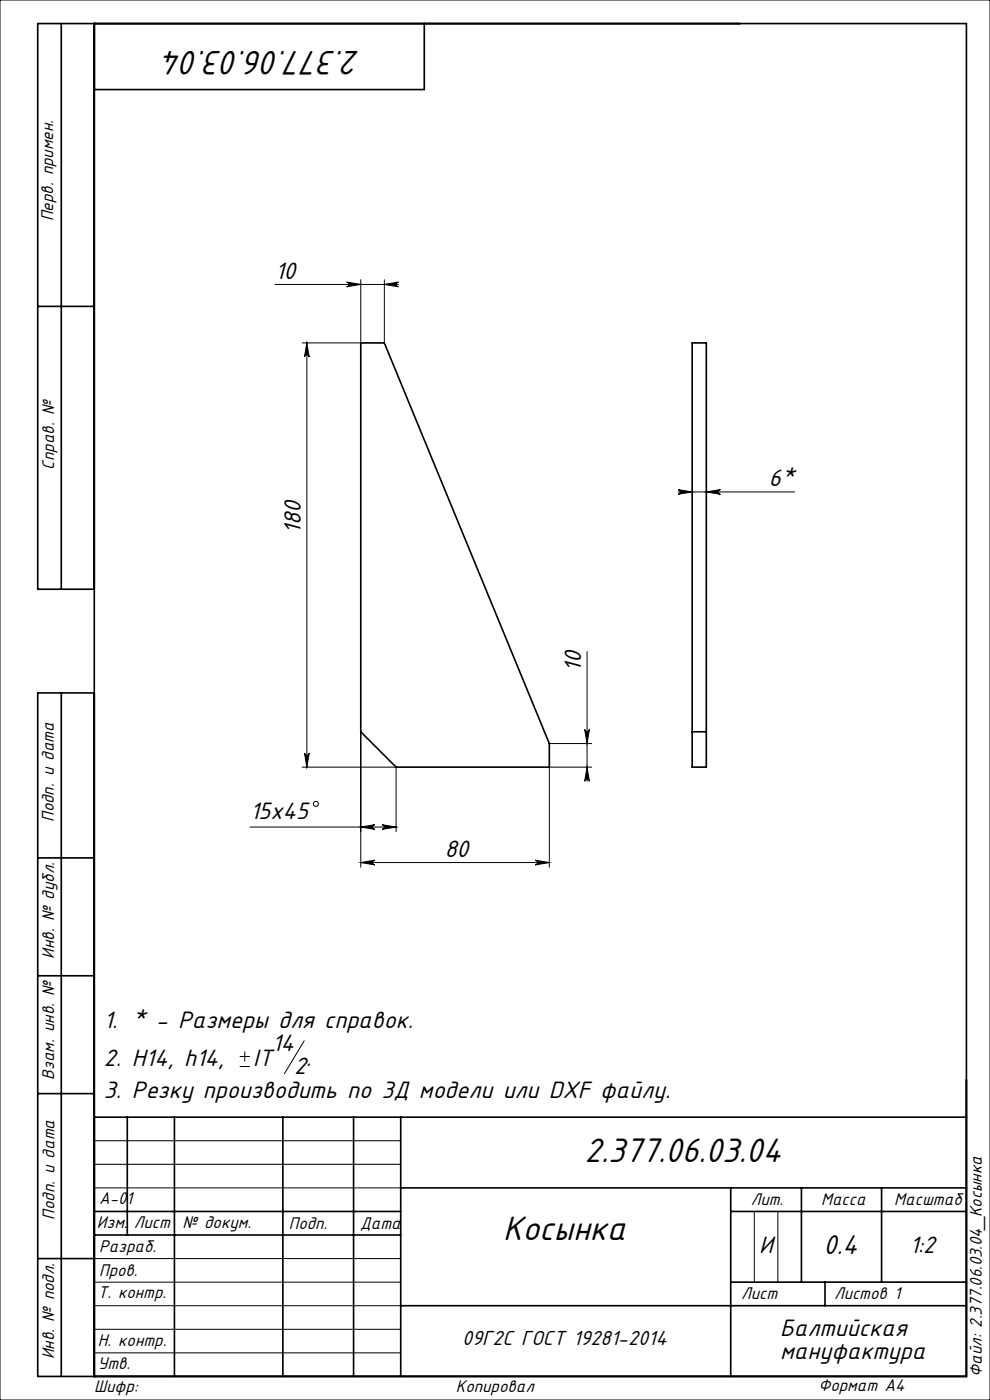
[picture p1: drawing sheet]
<svg xmlns="http://www.w3.org/2000/svg" width="210mm" height="297mm" viewBox="0 0 210 297" stroke-linecap="round" stroke-linejoin="round" font-family="sans-serif">
<g fill="none" stroke="#000" stroke-width=".21">
<path d="M0 0h210v297h-210zM73.5 59.8l3 .5-3 .5a.5 .5 0 0 0 .5-.5 .5 .5 0 0 0-.5-.5zM76.5 59.3v13.4h-12.4M81.5 59.3v13.4M58.3 60.3h26.2M65.1 72.7v90M65.1 72.7l.5 3a.5 .5 0 0 0-.5-.4 .5 .5 0 0 0-.5 .4zM81.5 60.3l3-.5a.5 .5 0 0 0-.5 .5 .5 .5 0 0 0 .5 .5zM143.8 103.9l3 .5-3 .5a.5 .5 0 0 0 .5-.5 .5 .5 0 0 0-.5-.5zM143.8 104.4h24.7M149.8 104.4l3-.5a.5 .5 0 0 0-.5 .5 .5 .5 0 0 0 .5 .5zM124.5 138.2v27.5"/>
<path d="M64.6 159.7a.5 .5 0 0 0 .5 .5 .5 .5 0 0 0 .5-.5l-.5 3zM76.5 155.2v28.8M116.5 157.7h9M124 154.7a.5 .5 0 0 0 .5 .5 .5 .5 0 0 0 .5-.5l-.5 3zM53 175.5h31M64.1 162.7h19.9v13.8M76.5 175.5l3-.5a.5 .5 0 0 0-.5 .5 .5 .5 0 0 0 .5 .5zM81 175l3 .5-3 .5a.5 .5 0 0 0 .5-.5 .5 .5 0 0 0-.5-.5zM124.5 162.7l.5 3a.5 .5 0 0 0-.5-.4 .5 .5 0 0 0-.5 .4zM125.5 162.7h-9v21.3M76.5 183l3-.5a.5 .5 0 0 0-.5 .5 .5 .5 0 0 0 .5 .5zM76.5 183h40"/>
<path d="M113.5 182.5l3 .5-3 .5a.5 .5 0 0 0 .5-.5 .5 .5 0 0 0-.5-.5zM50.9 226.3h2.1M50.9 224.1h2.1M51.9 223.1v2.1M64.5 220.8l-4.2 7M20 242h65M20 247h65M20 252h65M160 257v15M165 257v15M20 277h65M20 272h65"/>
<path d="M20 267h65M20 287h65M20 282h65"/>
<circle cx="67" cy="170.5" r=".53"/>
</g>
<g fill="none" stroke="#000" stroke-width=".35">
<path d="M13 5v120M20 5v287M90 5v14h-70M8 65h12M76.5 72.7h5l35 85v5h-32.5l-7.5-7.5zM146.8 72.7h3v90h-3zM20 125h-12v-120h197v287h-197v-145h12M13 147v145M146.8 155.2h3M8 182h12M8 207h12M8 232h12"/>
<path d="M20 237h185M27 237v25M37 237v55M60 237v55M75 237v55M85 237v55M20 257h65M85 252h120M155 252v40M155 257h50M170 252v20M187 252v20"/>
<path d="M8 267h12M20 262h65M85 277h120M155 272h50M175 272v5"/>
</g>
<g fill="#000">
<path d="M81.5 60.3l3-.5a.5 .5 0 0 0-.5 .5 .5 .5 0 0 0 .5 .5zM73.5 59.8l3 .5-3 .5a.5 .5 0 0 0 .5-.5 .5 .5 0 0 0-.5-.5z"/>
<path d="M65.1 72.7l.5 3a.5 .5 0 0 0-.5-.4 .5 .5 0 0 0-.5 .4zM64.6 159.7a.5 .5 0 0 0 .5 .5 .5 .5 0 0 0 .5-.5l-.5 3z"/>
<path d="M124.5 162.7l.5 3a.5 .5 0 0 0-.5-.4 .5 .5 0 0 0-.5 .4zM124 154.7a.5 .5 0 0 0 .5 .5 .5 .5 0 0 0 .5-.5l-.5 3z"/>
<path d="M76.5 183l3-.5a.5 .5 0 0 0-.5 .5 .5 .5 0 0 0 .5 .5zM113.5 182.5l3 .5-3 .5a.5 .5 0 0 0 .5-.5 .5 .5 0 0 0-.5-.5zM76.5 175.5l3-.5a.5 .5 0 0 0-.5 .5 .5 .5 0 0 0 .5 .5zM81 175l3 .5-3 .5a.5 .5 0 0 0 .5-.5 .5 .5 0 0 0-.5-.5zM143.8 103.9l3 .5-3 .5a.5 .5 0 0 0 .5-.5 .5 .5 0 0 0-.5-.5zM149.8 104.4l3-.5a.5 .5 0 0 0-.5 .5 .5 .5 0 0 0 .5 .5z"/>
</g>
<g font-size="8">
<text x="76.4" y="10.7" transform="rotate(-180 76.4 10.7)">2.377.06.03.04</text>
<text x="124" y="246.6">2.377.06.03.04</text>
<text x="106.7" y="263.1">Косынка</text>
</g>
<text font-size="6.4" x="174.7" y="266">0.4</text>
<g font-size="5.6">
<text x="58.3" y="59.1">10</text>
<text x="163.1" y="103.1">6*</text>
<text x="63.8" y="113.2" transform="rotate(-90 63.8 113.2)">180</text>
<text x="123.3" y="142.6" transform="rotate(-90 123.3 142.6)">10</text>
<text x="53" y="173.8">15x45</text>
<text x="94.3" y="181.7">80</text>
<text x="22" y="218.1">1. * - Размеры для справок.</text>
<text x="22" y="226.2">2. Н14, h14,</text>
<text x="53.7" y="226.2">IT</text>
<text x="57.7" y="223">14</text>
<text x="62.4" y="227.9">2</text>
<text x="65" y="226.2">.</text>
<text x="22" y="232.8">3. Резку производить по 3Д модели или DXF файлу.</text>
<text x="161.1" y="265.7">И</text>
<text x="193" y="265.8">1:2</text>
<text x="165.5" y="283.4">Балтийская</text>
<text x="165.5" y="288.3">мануфактура</text>
</g>
<text font-size="4.8" x="98" y="285.4">09Г2С ГОСТ 19281-2014</text>
<g font-size="4">
<text x="11.3" y="46.9" transform="rotate(-90 11.3 46.9)">Перв. примен.</text>
<text x="11.5" y="99.6" transform="rotate(-90 11.5 99.6)">Справ. №</text>
<text x="11.4" y="174.4" transform="rotate(-90 11.4 174.4)">Подп. и дата</text>
<text x="11.5" y="203.4" transform="rotate(-90 11.5 203.4)">Инв. № дубл.</text>
<text x="11.5" y="229" transform="rotate(-90 11.5 229)">Взам. инв. №</text>
<text x="21" y="255.5">А-01</text>
<text x="159.2" y="255.6">Лит.</text>
<text x="174.2" y="255.6">Масса</text>
<text x="189.7" y="255.6">Масштаб</text>
<text x="11.5" y="258.8" transform="rotate(-90 11.5 258.8)">Подп. и дата</text>
<text x="20.6" y="260.5">Изм.</text>
<text x="28.4" y="260.5">Лист</text>
<text x="38.7" y="260.5">№ докум.</text>
<text x="61.3" y="260.6">Подп.</text>
<text x="76.4" y="260.6">Дата</text>
<text x="21" y="265.6">Разраб.</text>
<text x="20.7" y="275.4">Т. контр.</text>
<text x="21" y="270.8">Пров.</text>
<text x="157.2" y="275.6">Лист</text>
<text x="176.9" y="275.6">Листов 1</text>
<text x="20.7" y="285.6">Н. контр.</text>
<text x="11.5" y="288.4" transform="rotate(-90 11.5 288.4)">Инв. № подл.</text>
<text x="20.7" y="290.4">Утв.</text>
<text x="208.3" y="292.1" transform="rotate(-90 208.3 292.1)">Файл: 2.377.06.03.04_Косынка</text>
<text x="20" y="295.3">Шифр:</text>
<text x="96.7" y="295.3">Копировал</text>
<text x="173.6" y="295.1">Формат A4</text>
</g>
</svg>
